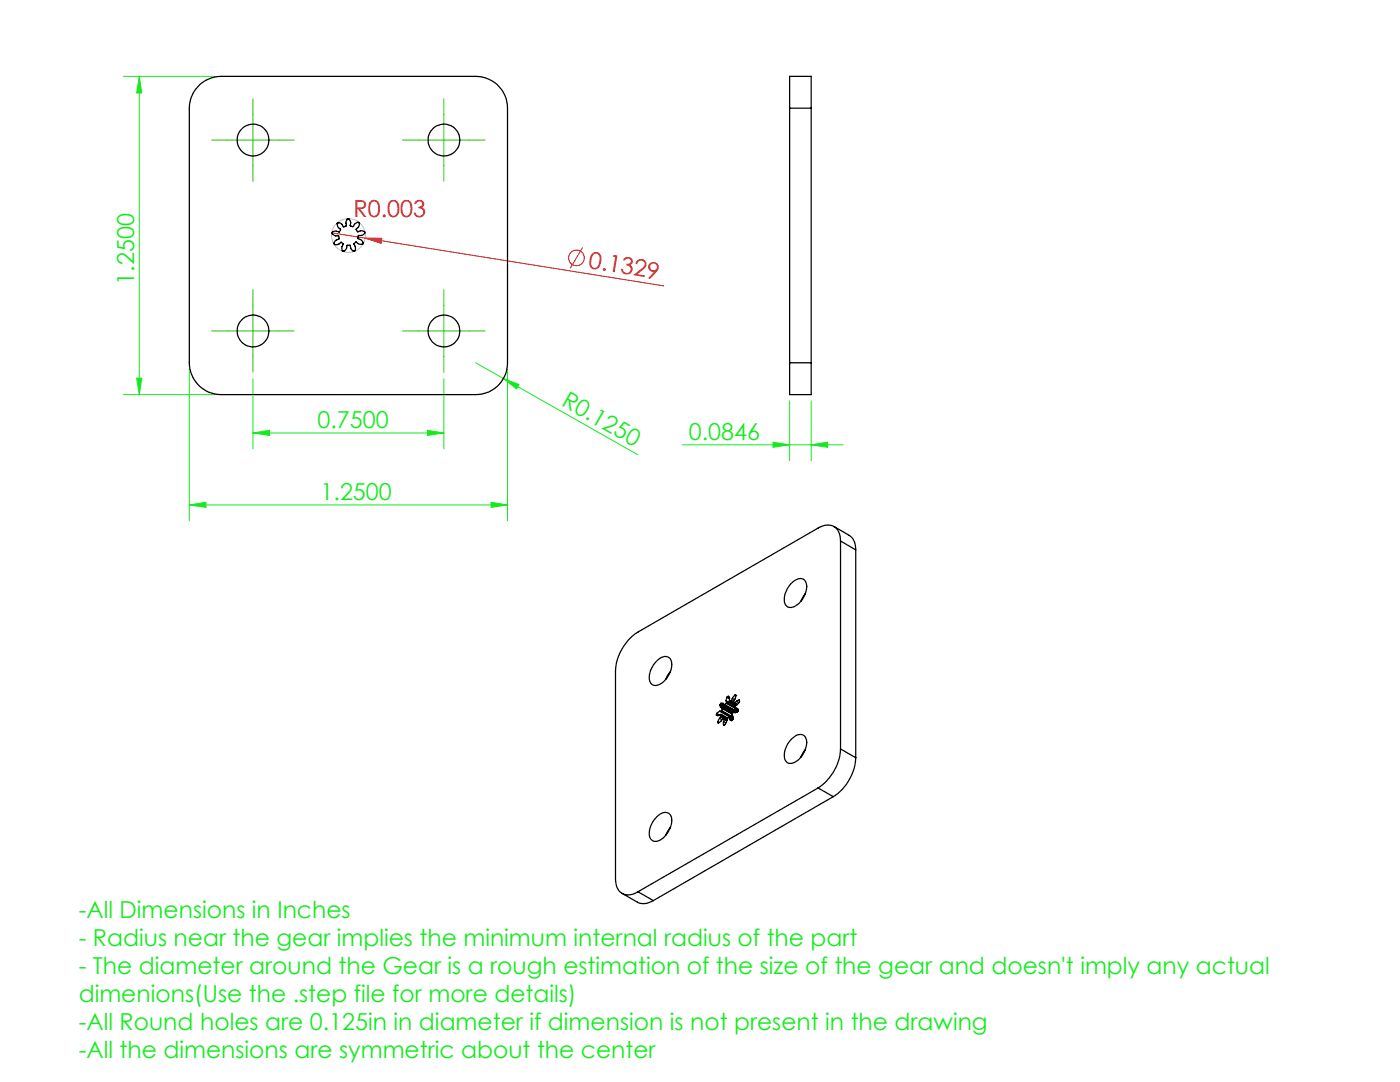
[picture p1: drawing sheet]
<svg xmlns="http://www.w3.org/2000/svg" width="279mm" height="216mm" viewBox="0 0 279 216" stroke-linecap="round" stroke-linejoin="round" font-family="sans-serif">
<g fill="none" stroke="#f00" stroke-width=".2">
<path d="M66.2 46.5l6.7 1M72.9 47.5l3.3 .1-.1 .9zM72.9 47.5l59.6 9.5M116.3 49.4l-2.5 4.1"/>
<circle cx="115.1" cy="51.5" r="1.56"/>
</g>
<circle cx="69.5" cy="47" r="3.4" fill="none" stroke="#c0c0c0" stroke-width=".2"/>
<g fill="none" stroke="#14eb1f" stroke-width=".2">
<path d="M24.6 15.2h18.3M27.8 15.2v63.5M27.8 15.2l.5 3.4h-1zM24.6 78.7h18.3M27.3 75.5h1l-.5 3.2zM37.8 73.7v30.2M50.5 75.6v14M88.6 75.6v14M94.9 72.4l32.4 18.3M100.5 75.5l3.1 1.2-.5 .9zM101.3 73.7v30.2M50.5 86.4l3.3-.5v1z"/>
<path d="M50.5 86.4h38.1M85.3 85.9l3.3 .5-3.3 .5zM136.2 88.8h32M154.3 88.2l3.3 .6-3.3 .5zM157.6 80v11.9M161.9 88.8l3.3-.6v1.1zM161.9 80v11.9M37.8 100.8l3.3-.6v1zM37.8 100.8h63.5M98 100.2l3.3 .6-3.3 .4z"/>
</g>
<path d="M50.5 19.7v16.5M88.6 19.7v16.5M42.2 27.9h16.5M80.3 27.9h16.5M50.5 57.8v16.5M88.6 57.8v16.5M42.2 66h16.5M80.3 66h16.5" fill="none" stroke="#32bd0f" stroke-width=".2"/>
<path d="M72.9 47.5l3.3 .1-.1 .9z" fill="#f00"/>
<g fill="#14eb1f">
<path d="M100.5 75.5l3.1 1.2-.5 .9z"/>
<path d="M37.8 100.8l3.3-.6v1zM98 100.2l3.3 .6-3.3 .4zM50.5 86.4l3.3-.5v1zM85.3 85.9l3.3 .5-3.3 .5zM154.3 88.2l3.3 .6-3.3 .5zM161.9 88.8l3.3-.6v1.1z"/>
<path d="M27.8 15.2l.5 3.4h-1zM27.3 75.5h1l-.5 3.2z"/>
</g>
<g fill="none" stroke="#000" stroke-width=".25">
<path d="M39.9 16.9a6.6 6.6 0 0 1 4.2-1.7h50.8a6.3 6.3 0 0 1 6.4 6.4v50.8a6.3 6.3 0 0 1-6.4 6.3h-50.8a6.4 6.4 0 0 1-6.3-6.3v-50.8a6.5 6.5 0 0 1 2.1-4.7zM157.6 21.6v-6.4h4.3v6.4M157.6 21.6v50.8M157.6 21.6h4.3M161.9 21.6v50.8M67.3 44.6l.2-.2 .4 .1 .6 .8 .6-.3a1.17 1.17 0 0 1 .2-1.3h.4l.2 .4 .1 .2-.1 .7 .6 .2a1.16 1.16 0 0 1 1-.9l.3 .3-.1 .4-.1 .3-.5 .4 .3 .5a1.09 1.09 0 0 1 1.3 0l.1 .3-.3 .3-1 .2v.6a1.36 1.36 0 0 1 1 .8l-.2 .4-.7-.1-.5-.4-.5 .3 .3 .9v.5l-.3 .1-.6-.5-.1-.7-.6 .1a1.29 1.29 0 0 1-.7 1.2l-.3-.2-.1-.4 .1-.4 .2-.5-.5-.3a1.09 1.09 0 0 1-1.2 .4l-.2-.3 .2-.3 .9-.6-.2-.5a1.32 1.32 0 0 1-1.2-.4v-.4l.4-.2 1 .2 .2-.6a1.24 1.24 0 0 1-.6-1.1zM157.6 72.4v6.3h4.3v-6.3M157.6 72.4h4.3M157.9 116.4a2.13 2.13 0 0 1 2.6-.7 3.4 3.4 0 0 1-.5 4.1 2.51 2.51 0 0 1-2.9 1.3 2.82 2.82 0 0 1 0-3.6zM160.7 118.4l-.9 1.6M166.4 105.1l3.1 1.7a3.2 3.2 0 0 1 1.3 2.9M167.7 107.9a2.7 2.7 0 0 0-2.6-3.1l-.9 .2-.9 .4-36 20.7a9.9 9.9 0 0 0-4.5 7.8v41.5a2.99 2.99 0 0 0 1.9 3.1h1.2l1.4-.6"/>
<path d="M167.7 107.9v41.5M167.7 107.9l3.1 1.8M170.8 109.7v41.5M131.3 131.7a1.57 1.57 0 0 1 2.6 0 4.4 4.4 0 0 1-2.9 5.1 1.36 1.36 0 0 1-1.4-1.8 5.1 5.1 0 0 1 1.7-3.3zM133.8 134l-.9 1.5M144.9 139.8l.1 .4M144.9 139.8l1.8 1.1M145.1 139.1l-.2 .7M145.1 139.1l.5 .3M145.2 139l-.1 .1M145.2 139l.4 .2M145.3 139l.3 .2v.7"/>
<path d="M145.3 139h-.1M145.3 139h.2M145.6 139.9l1.3 .8-1.3-.8M145.9 139.9h-.3M145.9 139.9l.6 .4M146 139.8l-.1 .1M146 139.8l.4 .2M146.2 139.3l-.2 .5M146.2 139.3l.4 .3M146.6 138.7l-.4 .6M146.6 138.7l.3 .2M146.7 138.7h.1"/>
<path d="M146.7 138.7h-.1M146.7 138.7l.2 .1M146.8 138.7l.1 .1M146.8 138.7h.1M146.9 138.8l-.2 .6-.3 .6 .1 .3M147 139.9l-.4 .4M147 139.9l.4 .3M147.5 139.7l.1 .1M147.5 139.7l-.5 .2M147.5 139.7h.1M147.6 139.8l-.2 .5-.3 .3M143 142.5v.2"/>
<path d="M143 142.7l.5 .1M143 142.7l.2 .1M143 142.5l.5 .3M143.1 142.3l-.1 .2M143.1 142.3l.5 .4M143.3 144v.1M143.3 144.1v.2M143.3 144l.2 .2M143.3 144.1l.1 .2M143.3 144.3h.1M143.6 141.9l-.5 .4M143.6 143.3l-.3 .7"/>
<path d="M143.6 143.3l.5 .3M143.6 141.9l2.7 1.5M143.7 140.7l.1 .4 .3 .2M143.7 140.7l2.6 1.5M143.7 140.6v.1M143.7 140.6l2.6 1.5M143.8 140.4l-.1 .2M143.8 140.4l3.1 1.7M143.9 140.3h.4l.4 .3M143.9 140.3l-.1 .1M143.9 142.6l-.4 .2M143.9 142.6l.1 .3"/>
<path d="M143.9 142.6l1.3 .7-1.3-.7M143.9 140.3l3 1.8M143.9 141.9h-.3M143.9 143l-.3 .3M143.9 143l1.2 .7M143.9 141.9l2.4 1.3M144 142.9l-.1 .1M144 142.9l1.1 .6M144 141.8l-.1 .1M144 141.8l2.3 1.3M144.1 141.3l.1 .1M144.1 141.3l2 1.1"/>
<path d="M144.2 141.4l-.2 .4M144.2 141.4l1.9 1.1M144.3 143.3l-.9 1M144.3 143.3l.3 .2M144.3 143.3v.1M144.4 144v.6M144.4 144.6l.1 .1M144.4 144l.5 .3M144.6 143.4l.5 .3M144.6 140.7l2.5 1.4M144.6 143.5l-.2 .5M144.6 143.5l.4 .3"/>
<path d="M144.7 140.6l2.4 1.4M145 140.3l-.3 .3M145 140.3l1.6 1M145 140.2v.1M145 140.2l1.6 .9M145.5 143.1l.7 .4M145.6 143.2l-.5 .2-.2 .8-.2 .4-.2 .1M145.6 143.2v.3M145.6 143.2l.6 .4M145.6 143.5l.4 .3M146.5 140.3h.1M146.5 140.3l.6 .3"/>
<path d="M146.6 141.4l.7 .4M146.6 140.3l.5 .3M146.9 142.1h.2M147 141.3l.4 .3-.1 .3a.71 .71 0 0 1-.9 .2l-.4 .5 .3 .5-.1 .6-.3 .1-.3-.3M147 141.3l-.4 .1M147 141.3l.2 .2M147.1 140.6l-.4 .3-.1 .5M157.9 147.5a2.02 2.02 0 0 1 2.6-.7 3.4 3.4 0 0 1-.5 4.1 2.51 2.51 0 0 1-2.9 1.3 2.82 2.82 0 0 1 0-3.6zM160.7 149.5l-.9 1.6M163.3 157.2l-36 20.7M163.3 157.2l3 1.8M166.3 159l-35.9 20.7"/>
<path d="M167.7 149.4a10.1 10.1 0 0 1-4.4 7.8M167.7 149.4l3.1 1.8M170.8 151.2a10 10 0 0 1-4.5 7.8M124.1 178.3l3.1 1.7a3.2 3.2 0 0 0 3.2-.3M127.3 177.9l3.1 1.8M131.3 162.8a1.54 1.54 0 0 1 2.7 .2 4.5 4.5 0 0 1-3 4.9 1.36 1.36 0 0 1-1.4-1.8 5.1 5.1 0 0 1 1.7-3.3zM133.8 165.1l-.9 1.6"/>
<circle cx="50.5" cy="27.9" r="3.2"/>
<circle cx="88.6" cy="27.9" r="3.2"/>
<circle cx="50.5" cy="66" r="3.2"/>
<circle cx="88.6" cy="66" r="3.2"/>
</g>
<g font-size="4.7" fill="#f00">
<text x="70.6" y="43.3">R0.003</text>
<text x="117.3" y="53.5" transform="rotate(9 117.3 53.5)">0.1329</text>
</g>
<g font-size="4.7" fill="#14eb1f">
<text x="26.8" y="56.8" transform="rotate(-90 26.8 56.8)">1.2500</text>
<text x="111.8" y="80.8" transform="rotate(30 111.8 80.8)">R0.1250</text>
<text x="63.3" y="85.4">0.7500</text>
<text x="137.5" y="87.7">0.0846</text>
<text x="64" y="99.7">1.2500</text>
<text x="15.7" y="183.2">-All Dimensions in Inches</text>
<text x="15.7" y="188.8">- Radius near the gear implies the minimum internal radius of the part</text>
<text x="15.7" y="194.4">- The diameter around the Gear is a rough estimation of the size of the gear and doesn't imply any actual</text>
<text x="15.7" y="200">dimenions(Use the .step file for more details)</text>
<text x="15.7" y="205.6">-All Round holes are 0.125in in diameter if dimension is not present in the drawing</text>
<text x="15.7" y="211.2">-All the dimensions are symmetric about the center</text>
</g>
</svg>
